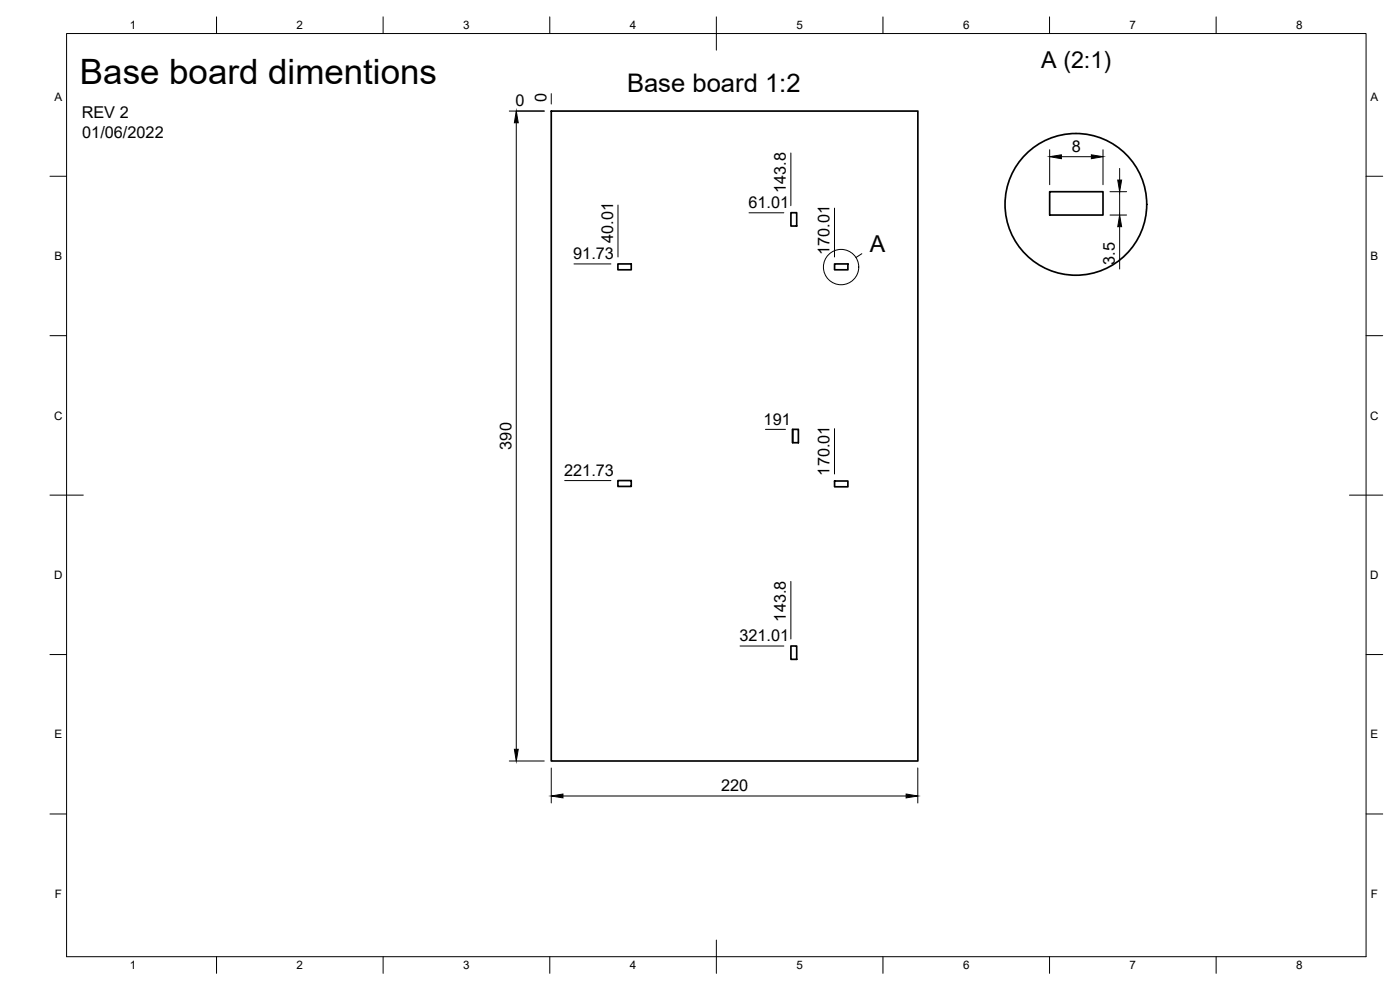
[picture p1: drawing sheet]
<svg xmlns="http://www.w3.org/2000/svg" width="420mm" height="297mm" viewBox="0 0 420 297" stroke-linecap="round" stroke-linejoin="round" font-family="sans-serif">
<!-- layer: Visible -->
<g fill="none" stroke="#000" stroke-width=".51">
<path d="M165.4 33.3h110.1v195h-110.1zM315 57.5h16v7h-16zM185.4 79.2h4v1.7h-4zM237.4 63.8h1.7v4h-1.7zM250.5 79.2h4v1.7h-4zM237.8 128.8h1.8v4h-1.8zM237.9 128.8v4M185.4 144.2h4v1.8h-4zM250.5 144.3h4v1.8h-4zM237.4 193.8h1.7v4h-1.7z"/>
<circle cx="322.9" cy="61.3" r="21.3"/>
</g>
<!-- layer: Border -->
<g fill="none" stroke="#000" stroke-width=".3">
<path d="M20 10.1h390v276.9h-390zM65 5.1v5M115 5.1v5M165 5.1v5M215 5.1v10M265 5.1v5M315 5.1v5M365 5.1v5M15 52.9h5M410 52.9h5M15 100.7h5M410 100.7h5"/>
<path d="M15 148.6h10M405 148.6h10M15 196.4h5M410 196.4h5M15 244.2h5M410 244.2h5M65 287v5M115 287v5M165 287v5M215 282.1v9.9M265 287v5M315 287v5"/>
<path d="M365 287v5"/>
</g>
<!-- layer: FD_Dimensions -->
<g fill="none" stroke="#000" stroke-width=".3">
<path d="M152.8 33.3h10.5M154.9 36.8v188M165.4 28.1v3.1M237.3 45.9v15.8M315 44.9v10.5M318.5 47h9M331 44.9v10.5M333.1 57.5h5M336 50.5v3.5M336 57.5v7M172.3 79.2h11M185.5 61.5v15.6"/>
<path d="M224.8 63.8h10.4M250.4 62.4v14.7M333.1 64.5h5M336 68v12.7M229.7 128.8h6M250.4 128.6v13.6M169.5 144.2h13.8M237.3 174.5v17.2M222.1 193.8h13.1M152.8 228.3h10.5M165.4 230.4v10.5M169 238.8h102.9"/>
<path d="M275.4 230.4v10.5"/>
</g>
<!-- layer: Detail Boundary -->
<g fill="none" stroke="#000" stroke-width=".3">
<path d="M258.7 76.1l-1.8 1.2"/>
<circle cx="252.4" cy="80.1" r="5.3"/>
</g>
<!-- layer: FD_Dimensions -->
<path d="M154.9 33.3l.6 3.5h-1.1zM315 47l3.5-.6v1.2zM327.5 46.4l3.5 .6-3.5 .6zM335.4 54h1.2l-.6 3.5zM336 64.5l.6 3.5h-1.2zM154.4 224.8h1.1l-.6 3.5zM165.4 238.8l3.6-.6v1.2zM271.9 238.2l3.5 .6-3.5 .6z" fill="#000" stroke="#000" stroke-width=".3"/>
<text font-size="10.5" x="24" y="25.1">Base board dimentions</text>
<text font-size="7.7" x="188.2" y="27.5">Base board 1:2</text>
<g font-size="7">
<text x="312.5" y="20.4">A (2:1)</text>
<text x="261.1" y="75.6">A</text>
</g>
<g font-size="4.9">
<text x="24.5" y="35.4">REV 2</text>
<text x="154.7" y="31.9">0</text>
<text x="164" y="30.6" transform="rotate(-90 164 30.6)">0</text>
<text x="24.7" y="41.3">01/06/2022</text>
<text x="321.7" y="45.6">8</text>
<text x="235.9" y="57.9" transform="rotate(-90 235.9 57.9)">143.8</text>
<text x="224.6" y="62.4">61.01</text>
<text x="172" y="77.7">91.73</text>
<text x="184" y="72.8" transform="rotate(-90 184 72.8)">40.01</text>
<text x="249" y="76.5" transform="rotate(-90 249 76.5)">170.01</text>
<text x="334.6" y="79.5" transform="rotate(-90 334.6 79.5)">3.5</text>
<text x="229.2" y="127.4">191</text>
<text x="153.5" y="134.9" transform="rotate(-90 153.5 134.9)">390</text>
<text x="169.3" y="142.7">221.73</text>
<text x="249" y="142.7" transform="rotate(-90 249 142.7)">170.01</text>
<text x="235.9" y="186.5" transform="rotate(-90 235.9 186.5)">143.8</text>
<text x="221.9" y="192.4">321.01</text>
<text x="216.4" y="237.4">220</text>
</g>
<g font-size="3.5">
<text x="39" y="8.8">1</text>
<text x="89" y="8.8">2</text>
<text x="139" y="8.8">3</text>
<text x="189" y="8.8">4</text>
<text x="239" y="8.8">5</text>
<text x="289" y="8.8">6</text>
<text x="339" y="8.8">7</text>
<text x="389" y="8.8">8</text>
<text x="16.3" y="30.2">A</text>
<text x="411.3" y="30.2">A</text>
<text x="16.3" y="78">B</text>
<text x="411.3" y="78">B</text>
<text x="16.2" y="125.9">C</text>
<text x="411.2" y="125.9">C</text>
<text x="16.2" y="173.7">D</text>
<text x="411.2" y="173.7">D</text>
<text x="16.3" y="221.6">E</text>
<text x="411.3" y="221.6">E</text>
<text x="16.4" y="269.4">F</text>
<text x="411.4" y="269.4">F</text>
<text x="39" y="290.8">1</text>
<text x="89" y="290.8">2</text>
<text x="139" y="290.8">3</text>
<text x="189" y="290.8">4</text>
<text x="239" y="290.8">5</text>
<text x="289" y="290.8">6</text>
<text x="339" y="290.8">7</text>
<text x="389" y="290.8">8</text>
</g>
</svg>
